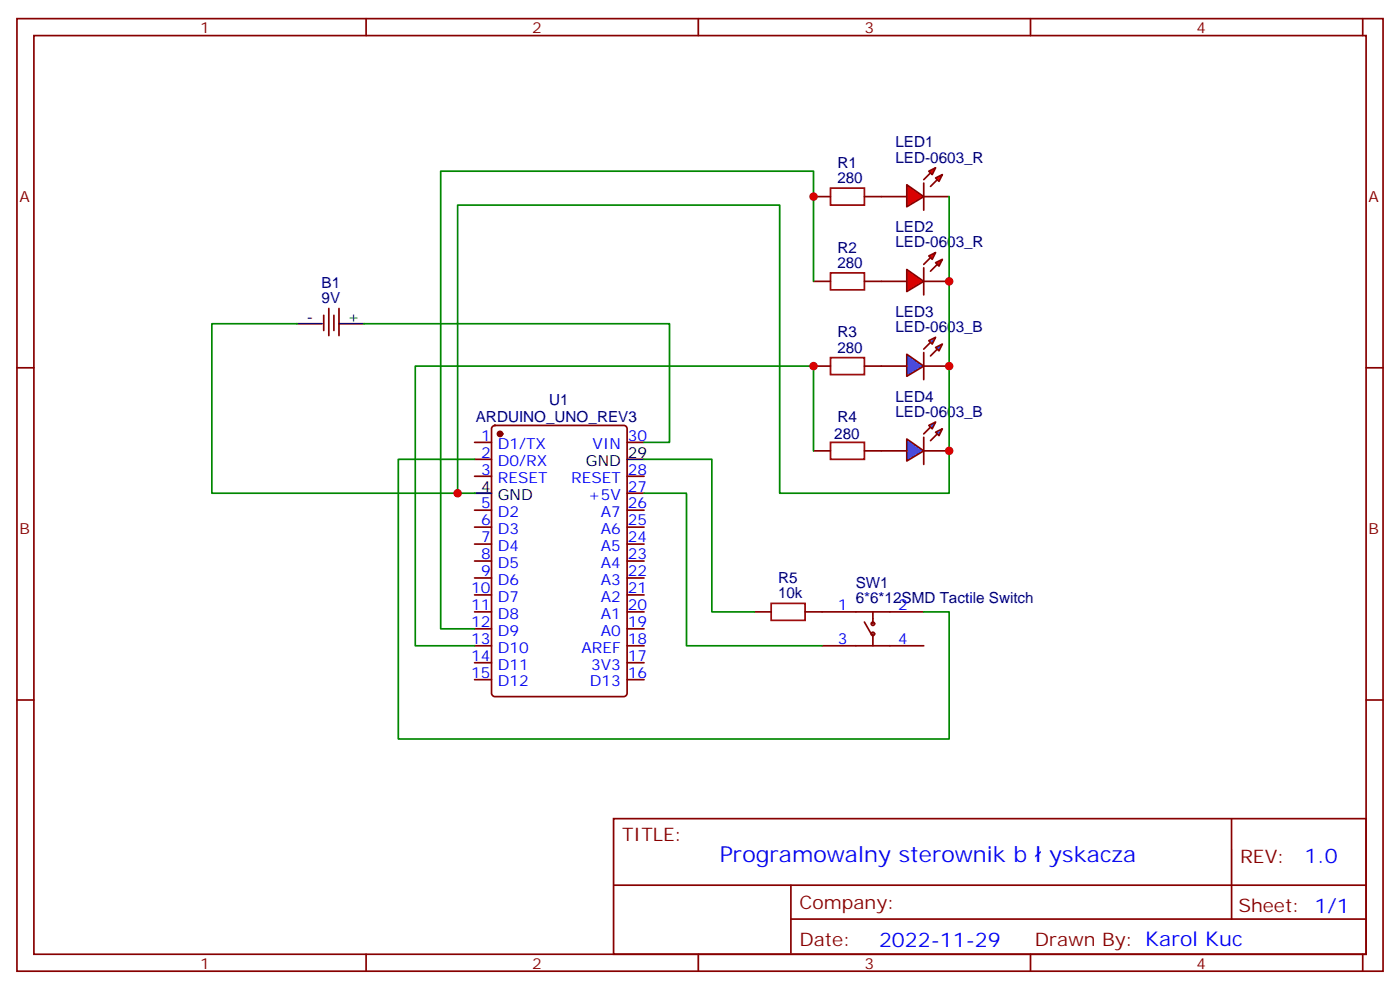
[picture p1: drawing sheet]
<svg xmlns="http://www.w3.org/2000/svg" width="291mm" height="206mm" viewBox="0 0 291 206" stroke-linecap="round" stroke-linejoin="round" font-family="sans-serif">
<g fill="none" stroke="#870000" stroke-width=".35">
<path d="M169.3 40.9h3.6M169.3 58.6h3.6M179.9 40.9h3.5M179.9 58.6h3.5M169.3 76.2h3.6M179.9 76.2h3.5M98.8 92.1h3.5M98.8 95.6h3.5M98.8 99.1h3.5M102.5 88.8l.5-.3h26.8a.71 .71 0 0 1 .7 .8v55a.76 .76 0 0 1-.7 .7h-26.8a.76 .76 0 0 1-.7-.7v-55zM130.5 92.1h3.6M130.5 99.1h3.6"/>
<path d="M169.3 93.8h3.6M179.9 93.8h3.5M98.8 106.2h3.5M98.8 109.7h3.5M98.8 113.2h3.5M98.8 116.8h3.5M130.5 106.2h3.6M130.5 109.7h3.6M130.5 113.2h3.6M130.5 116.8h3.6M130.5 102.7h3.6M98.8 120.3h3.5"/>
<path d="M98.8 123.8h3.5M98.8 127.4h3.5M98.8 130.9h3.5M98.8 134.4h3.5M98.8 137.9h3.5M130.5 120.3h3.6M130.5 123.8h3.6M130.5 127.4h3.6M130.5 130.9h3.6M130.5 134.4h3.6M130.5 137.9h3.6M98.8 141.5h3.5"/>
<path d="M130.5 141.5h3.6"/>
</g>
<circle cx="104.1" cy="90.3" r=".53" fill="#870000" stroke="#870000" stroke-width=".35"/>
<path d="M130.5 95.6h3.6M98.8 102.7h3.5" fill="none" stroke="#000" stroke-width=".35"/>
<path d="M172.9 39.2h7v3.5h-7zM172.9 56.8h7v3.5h-7zM172.9 74.4h7v3.6h-7zM172.9 92.1h7v3.5h-7z" fill="none" stroke="#a10000" stroke-width=".35"/>
<g fill="#f00" stroke="#870000" stroke-width=".35">
<path d="M188.7 38.5l3.6 2.4-3.6 2.1z"/>
<path d="M192.3 38.1v5.6z"/>
</g>
<g fill="#870000" stroke="#870000" stroke-width=".35">
<path d="M192.3 37.4l1.4-1.4z"/>
<path d="M195.1 37.4l-1.4 1.4z"/>
</g>
<g fill="#f00" stroke="#870000" stroke-width=".35">
<path d="M193.3 35.6l1.4-.7-.7 1.4z"/>
<path d="M194.7 37l1.4-.7-.7 1.4z"/>
</g>
<path d="M183.4 40.9h5.3M192.3 40.9h5.3" fill="none" stroke="#870000" stroke-width=".35"/>
<g fill="#f00" stroke="#870000" stroke-width=".35">
<path d="M188.7 56.1l3.6 2.5-3.6 2.1z"/>
<path d="M192.3 55.7v5.7z"/>
</g>
<g fill="#870000" stroke="#870000" stroke-width=".35">
<path d="M192.3 55l1.4-1.4z"/>
<path d="M195.1 55l-1.4 1.4z"/>
</g>
<g fill="#f00" stroke="#870000" stroke-width=".35">
<path d="M193.3 53.3l1.4-.7-.7 1.4z"/>
<path d="M194.7 54.7l1.4-.7-.7 1.4z"/>
</g>
<path d="M183.4 58.6h5.3M192.3 58.6h5.3" fill="none" stroke="#870000" stroke-width=".35"/>
<path d="M188.7 73.7l3.6 2.5-3.6 2.1z" fill="#09f" stroke="#870000" stroke-width=".35"/>
<path d="M192.3 73.4v5.6z" fill="#f00" stroke="#870000" stroke-width=".35"/>
<g fill="#870000" stroke="#870000" stroke-width=".35">
<path d="M192.3 72.7l1.4-1.4z"/>
<path d="M193.7 74.1l1.4-1.4z"/>
</g>
<g fill="#09f" stroke="#870000" stroke-width=".35">
<path d="M193.3 70.9l1.4-.7-.7 1.4z"/>
<path d="M194.7 72.3l1.4-.7-.7 1.4z"/>
</g>
<path d="M183.4 76.2h5.3M192.3 76.2h5.3" fill="none" stroke="#870000" stroke-width=".35"/>
<path d="M188.7 91.4l3.6 2.4-3.6 2.2z" fill="#09f" stroke="#870000" stroke-width=".35"/>
<path d="M192.3 91v5.7z" fill="#f00" stroke="#870000" stroke-width=".35"/>
<g fill="#870000" stroke="#870000" stroke-width=".35">
<path d="M192.3 90.3l1.4-1.4z"/>
<path d="M193.7 91.7l1.4-1.4z"/>
</g>
<g fill="#09f" stroke="#870000" stroke-width=".35">
<path d="M193.3 88.5l1.4-.7-.7 1.5z"/>
<path d="M194.7 90l1.4-.7-.7 1.4z"/>
</g>
<g fill="none" stroke="#870000" stroke-width=".35">
<path d="M3.5 3.9h284.4v198.2h-284.4zM7.1 7.4h277.2v191.2h-277.2zM76.2 3.9v3.5M145.3 3.9v3.5M214.5 3.9v3.5M283.6 3.9v3.5M3.5 76.6h3.6M67.4 65.6v3.2M68.4 64.2v5.6M69.5 65.6v3.2M70.6 64.2v5.6M284.3 76.6h3.6"/>
<path d="M183.4 93.8h5.3M192.3 93.8h5.3M157 127.4h3.5M167.6 127.4h24.7M171.1 134.4h21.2M179.9 129.5l1.4 2.4M181.7 127.4v2.4M181.7 131.9v2.5M3.5 145.7h3.6M284.3 145.7h3.6M127.7 170.4h156.6v28.2h-156.6zM256.3 170.4v20.9"/>
<path d="M76.2 198.6v3.5M127.7 184.2h156.5M145.3 198.6v3.5M164.6 191.3h119.6M164.6 184.2v14.1M214.5 198.6v3.5M283.6 198.6v3.5"/>
<circle cx="181.7" cy="129.8" r=".35"/>
<circle cx="181.7" cy="131.9" r=".35"/>
</g>
<path d="M160.5 125.6h7.1v3.5h-7.1z" fill="none" stroke="#a10000" stroke-width=".35"/>
<path d="M169.3 58.6v-23h-77.6v95.3h7.1M197.6 40.9v61.8h-35.3v-60h-67.1v60h-51.1v-35.3h17.6M75.8 67.4h63.5v24.7h-5.2M98.8 95.6h-15.9v58.2h114.7v-26.4h-5.3M134.1 95.6h14.1v31.8h8.8M169.3 93.8v-17.6h-82.9v58.2h12.4M95.2 102.7h3.6M134.1 102.7h8.8v31.7h28.2" fill="none" stroke="#008700" stroke-width=".35"/>
<path d="M61.7 67.4h5.3M70.6 67.4h5.2" fill="none" stroke="#000" stroke-width=".35"/>
<g fill="#c00">
<circle cx="197.6" cy="58.6" r=".88"/>
<circle cx="197.6" cy="76.2" r=".88"/>
<circle cx="197.6" cy="93.8" r=".88"/>
<circle cx="95.3" cy="102.7" r=".88"/>
<circle cx="169.3" cy="40.9" r=".88"/>
<circle cx="169.3" cy="76.2" r=".88"/>
</g>
<g font-size="4.6" fill="#00f">
<text x="149.8" y="179.4">Programowalny sterownik b</text>
<text x="218.4" y="179.4">yskacza</text>
</g>
<g font-size="4.2" fill="#00f">
<text x="271.5" y="179.7">1.0</text>
<text x="183" y="197">2022-11-29</text>
</g>
<g font-size="3.9" fill="#800">
<text x="129.5" y="175">TITLE:</text>
<text x="258.1" y="179.7">REV:</text>
<text x="166.4" y="189.2">Company:</text>
<text x="257.7" y="189.8">Sheet: 1/1</text>
<text x="166.4" y="196.8">Date:</text>
<text x="215.4" y="196.9">Drawn By: Karol Kuc</text>
</g>
<g font-size="3.2" fill="#800">
<text x="41.6" y="6.9">1</text>
<text x="110.8" y="6.9">2</text>
<text x="179.9" y="6.9">3</text>
<text x="249.1" y="6.9">4</text>
<text x="4.1" y="42">A</text>
<text x="284.9" y="42">A</text>
<text x="4.1" y="111.1">B</text>
<text x="284.9" y="111.1">B</text>
<text x="41.6" y="201.6">1</text>
<text x="110.8" y="201.6">2</text>
<text x="179.9" y="201.6">3</text>
<text x="249.1" y="201.6">4</text>
</g>
<g font-size="3.2" fill="#000080">
<text x="174.3" y="34.9">R1</text>
<text x="186.4" y="33.9">LED-0603_R</text>
<text x="186.4" y="30.7">LED1</text>
<text x="174.3" y="38.1">280</text>
<text x="174.3" y="52.6">R2</text>
<text x="186.4" y="51.5">LED-0603_R</text>
<text x="186.4" y="48.3">LED2</text>
<text x="66.9" y="60">B1</text>
<text x="174.3" y="55.7">280</text>
<text x="66.9" y="63.1">9V</text>
<text x="186.4" y="66">LED3</text>
<text x="174.3" y="70.2">R3</text>
<text x="186.4" y="69.1">LED-0603_B</text>
<text x="174.3" y="73.4">280</text>
<text x="186.4" y="83.6">LED4</text>
<text x="99" y="87.9">ARDUINO_UNO_REV3</text>
<text x="114.3" y="84.2">U1</text>
<text x="174.3" y="87.8">R4</text>
<text x="186.4" y="86.8">LED-0603_B</text>
<text x="173.6" y="91.4">280</text>
<text x="161.9" y="124.5">10k</text>
<text x="161.9" y="121.4">R5</text>
<text x="178.1" y="125.6">6*6*12SMD Tactile Switch</text>
<text x="178.1" y="122.4">SW1</text>
</g>
<g font-size="3.2">
<text x="63.8" y="67">-</text>
<text x="72.3" y="67">+</text>
<text x="130.7" y="95.2">29</text>
<text x="121.9" y="97">GND</text>
<text x="100.1" y="102.3">4</text>
<text x="103.6" y="104.1">GND</text>
</g>
<g font-size="3.2" fill="#00f">
<text x="100.1" y="91.7">1</text>
<text x="100.1" y="95.2">2</text>
<text x="103.6" y="93.5">D1/TX</text>
<text x="123.3" y="93.5">VIN</text>
<text x="130.7" y="91.7">30</text>
<text x="100.1" y="98.8">3</text>
<text x="103.6" y="97">D0/RX</text>
<text x="103.6" y="100.5">RESET</text>
<text x="118.9" y="100.5">RESET</text>
<text x="130.7" y="98.8">28</text>
<text x="100.1" y="105.8">5</text>
<text x="103.6" y="107.6">D2</text>
<text x="122.4" y="104.1">+5V</text>
<text x="125" y="107.6">A7</text>
<text x="130.7" y="105.8">26</text>
<text x="130.7" y="102.3">27</text>
<text x="100.1" y="109.4">6</text>
<text x="100.1" y="112.9">7</text>
<text x="103.6" y="111.1">D3</text>
<text x="125" y="111.1">A6</text>
<text x="130.7" y="112.9">24</text>
<text x="130.7" y="109.4">25</text>
<text x="100.1" y="116.4">8</text>
<text x="100.1" y="119.9">9</text>
<text x="103.6" y="114.7">D4</text>
<text x="103.6" y="118.2">D5</text>
<text x="125" y="118.2">A4</text>
<text x="125" y="114.7">A5</text>
<text x="130.7" y="119.9">22</text>
<text x="130.7" y="116.4">23</text>
<text x="98.1" y="123.5">10</text>
<text x="103.6" y="121.7">D6</text>
<text x="103.6" y="125.2">D7</text>
<text x="125" y="125.2">A2</text>
<text x="125" y="121.7">A3</text>
<text x="130.7" y="123.5">21</text>
<text x="98.1" y="127">11</text>
<text x="98.1" y="130.5">12</text>
<text x="103.6" y="128.8">D8</text>
<text x="125" y="128.8">A1</text>
<text x="130.7" y="130.5">19</text>
<text x="130.7" y="127">20</text>
<text x="174.4" y="127">1</text>
<text x="187" y="127">2</text>
<text x="98.1" y="134.1">13</text>
<text x="98.1" y="137.6">14</text>
<text x="103.6" y="132.3">D9</text>
<text x="103.6" y="135.8">D10</text>
<text x="121" y="135.8">AREF</text>
<text x="125" y="132.3">A0</text>
<text x="130.7" y="137.6">17</text>
<text x="130.7" y="134.1">18</text>
<text x="174.4" y="134.1">3</text>
<text x="187" y="134.1">4</text>
<text x="98.1" y="141.1">15</text>
<text x="103.6" y="139.3">D11</text>
<text x="103.6" y="142.9">D12</text>
<text x="122.7" y="142.9">D13</text>
<text x="123" y="139.3">3V3</text>
<text x="130.7" y="141.1">16</text>
</g>
</svg>
